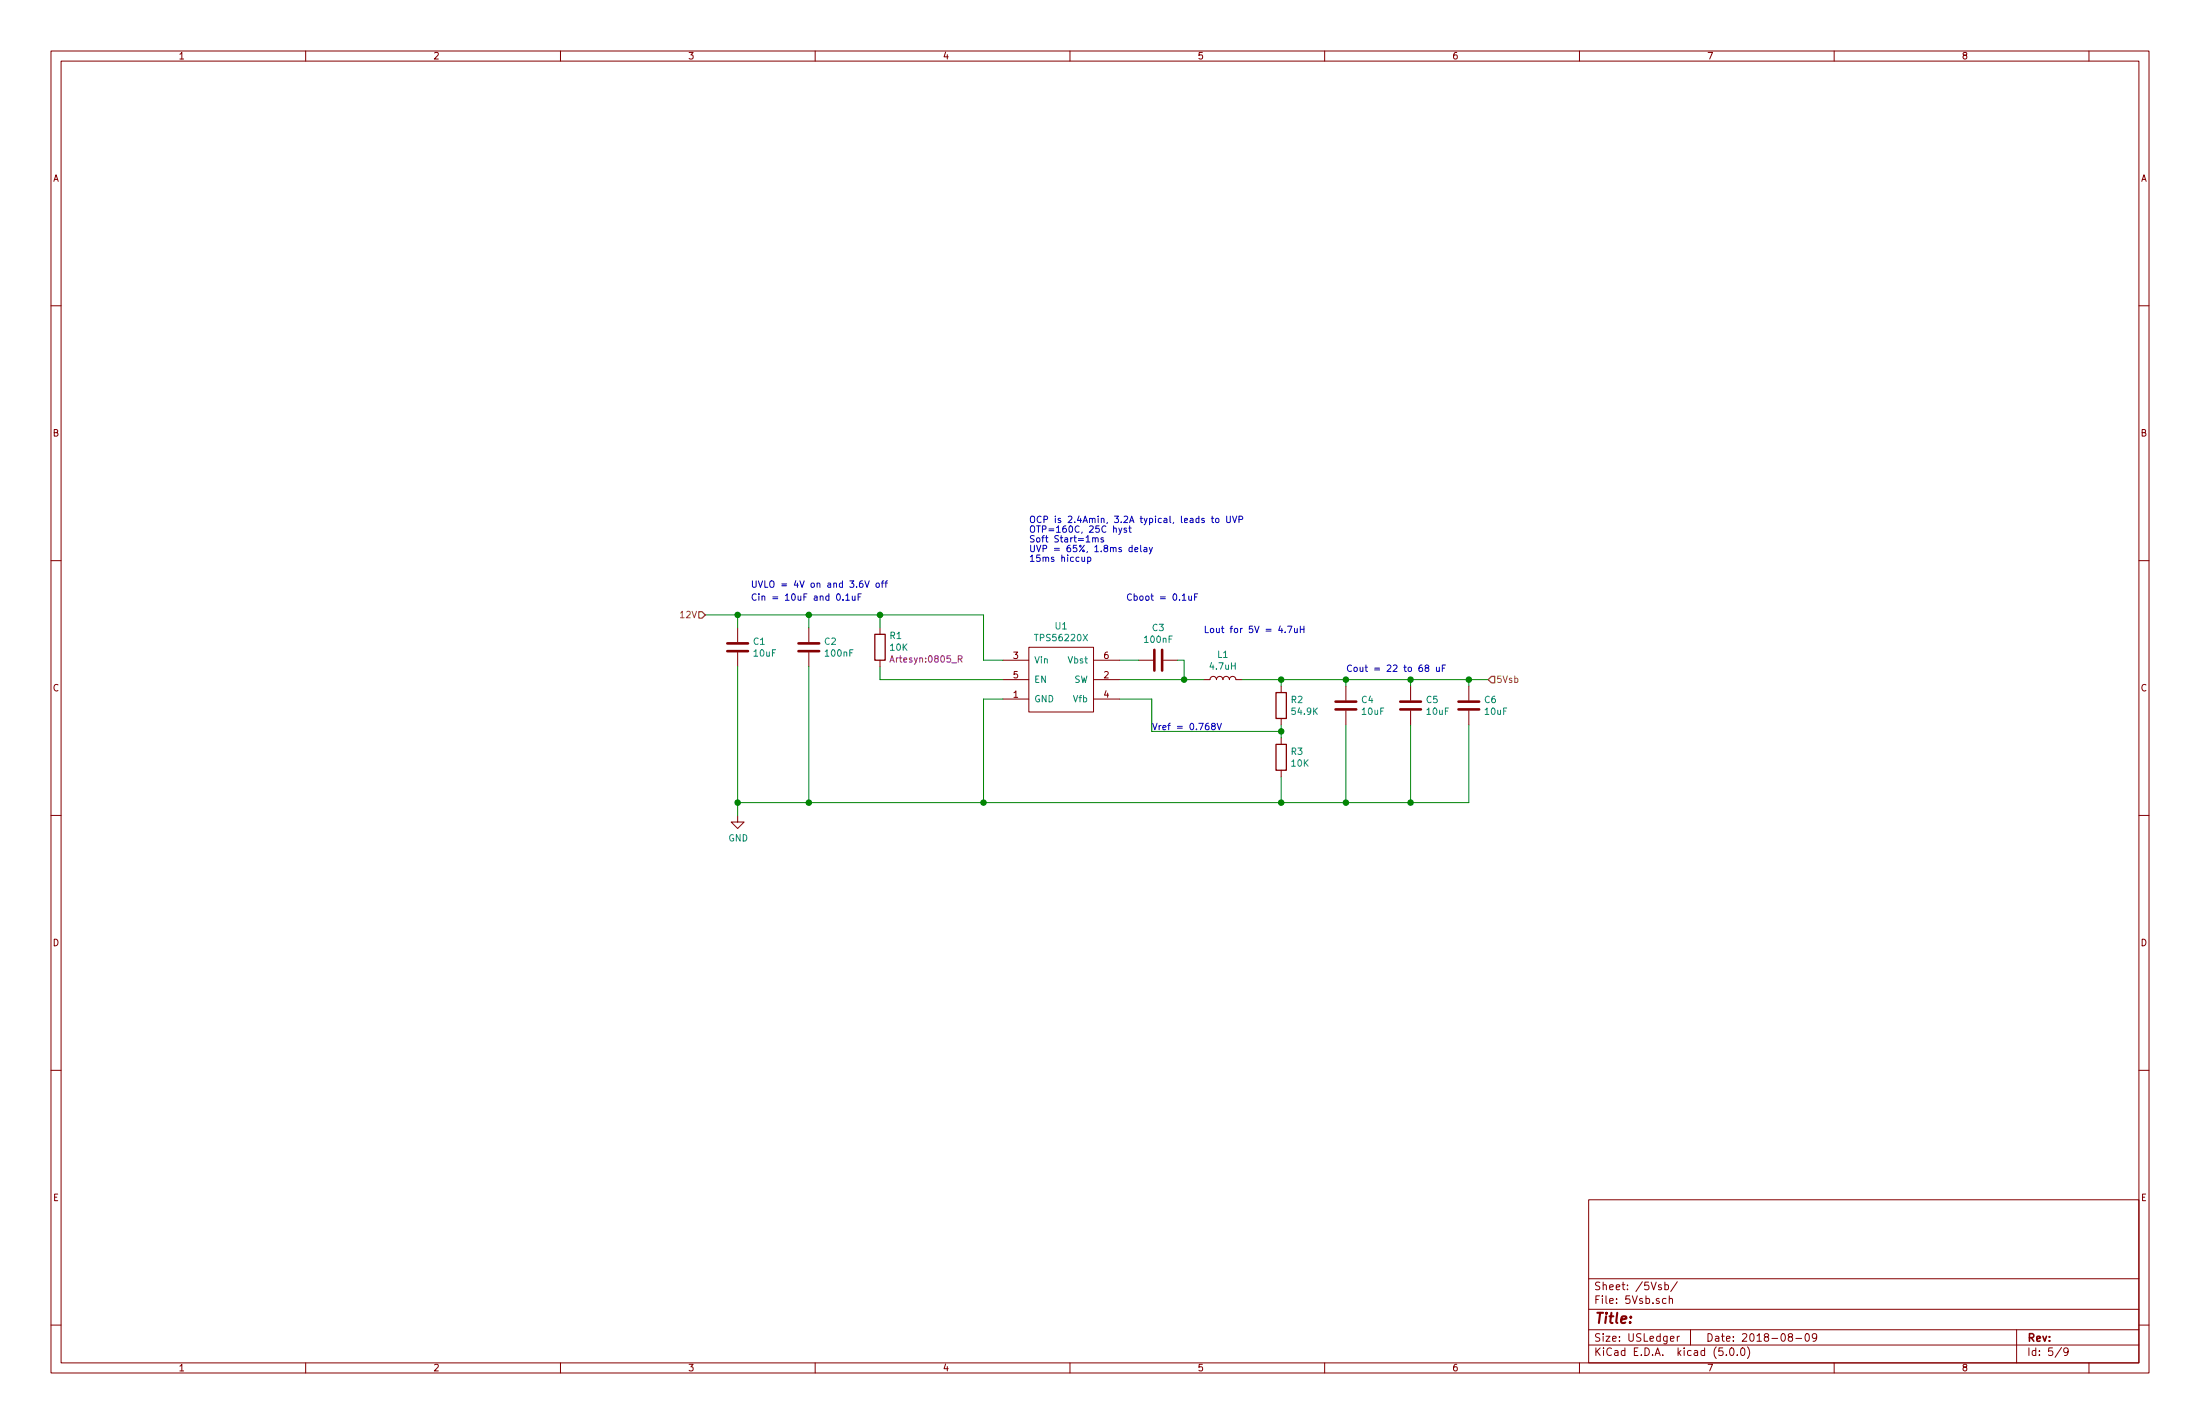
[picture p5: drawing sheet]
<svg xmlns="http://www.w3.org/2000/svg" width="432mm" height="279mm" viewBox="0 0 432 279" stroke-linecap="round" stroke-linejoin="round" font-family="sans-serif">
<g fill="none" stroke="#840000" stroke-width=".2">
<path d="M10 10h411.8v259.4h-411.8zM12 12h407.8v255.4h-407.8zM60 10v2M110 10v2M160 10v2M210 10v2M260 10v2M310 10v2M360 10v2M410 10v2M10 60h2M419.8 60h2"/>
<path d="M10 110h2M419.8 110h2M144.8 123.2v2.8M144.8 128v2.8M158.7 123.2v2.8M158.7 128v2.8M172.7 123.2v1.3M172.7 129.5v1.3M196.8 129.5h5.1M196.8 133.4h5.1M196.8 137.2h5.1M201.9 127h12.7v12.7h-12.7z"/>
<path d="M214.6 129.5h5.1M214.6 133.4h5.1M214.6 137.2h5.1M223.5 129.5h2.8M228.3 129.5h2.8M236.2 133.4l1.3-.1a.64 .64 0 0 1 .6-.6 .64 .64 0 0 1 .7 .7v-.1a.64 .64 0 0 1 .6-.6 .64 .64 0 0 1 .6 .7v-.1a.64 .64 0 0 1 .7-.6 .64 .64 0 0 1 .6 .7v-.1a.64 .64 0 0 1 .7-.6 .64 .64 0 0 1 .6 .7h1.2M251.5 134.6v1.3M264.2 134.6v2.8M264.2 139.4v2.8M276.9 134.6v2.8M276.9 139.4v2.8M288.3 134.6v2.8"/>
<path d="M288.3 139.4v2.8M10 160h2M251.5 141v1.2M251.5 144.8v1.3M251.5 151.1v1.3M419.8 160h2M144.8 160v1.3h1.2l-1.2 1.3-1.3-1.3h1.3M10 210h2M419.8 210h2M311.8 235.4h108v32h-108zM10 260h2M311.8 256.9h108"/>
<path d="M311.8 250.9h108M326.1 252.1h-.4l-.2 .2 .1 .2 .5 .1v.4h-.6M326.8 252.1h.4l.3 .2-.1 .6-.2 .2-.4-.1M326.8 251.6v1.5M327 254.8h-.4l-.3 .2 .1 .7h.6M327.6 254.9l.3-.1h.3l.1 1M327.6 254.3v1.5M329.2 251.5l-1.3 1.9M419.8 260h2M60 267.4v2M110 267.4v2M160 267.4v2"/>
<path d="M210 267.4v2M260 267.4v2M310 267.4v2M311.8 263.9h108M311.8 260.9h108M327.9 262.7l.7-.2-.1-.2-.4-.1-.2 .2v.7h.6M329.2 262.2v1M329.6 262.2l-.4 .3M331.8 260.9v3M338.8 265.8v.2M339.6 264.6l.3-.1a.86 .86 0 0 1 .1 1.5 .79 .79 0 0 1-.4-1.4zM341 265.8v.2"/>
<path d="M341.8 264.6l.3-.1a.94 .94 0 0 1 0 1.5 .82 .82 0 0 1-.3-1.4zM343 264.3a1.71 1.71 0 0 1 0 2.2M351.3 262.3l-.3-.3 .1-.2 .2-.1h.4l.1 .3-.1 .3h-.4l-.3 .3 .1 .4 .2 .2h.3l.2-.3v-.3l-.2-.3M352.5 262.6h1.1M354.4 261.8l.4-.1a.94 .94 0 0 1 0 1.5 .82 .82 0 0 1-.4-1.4zM356.6 262.3l-.3 .3h-.3l-.3-.3 .2-.6h.4l.2 .1a1.13 1.13 0 0 1-.2 1.3l-.4 .1M360 267.4v2M395.8 260.9v6.5M404.6 264.4l-1.2 1.9M405.9 265.1l-.3 .3-.4-.1-.1-.2 .1-.6h.4l.2 .1a1.19 1.19 0 0 1-.2 1.3l-.4 .1M410 267.4v2"/>
</g>
<path d="M142.7 127.8h4.1M142.7 126.2h4.1M156.7 127.8h4.1M156.7 126.2h4.1M226.6 127.5v4.1M228.1 127.5v4.1M262.1 139.2h4.1M262.1 137.7h4.1M274.8 139.2h4.1M274.8 137.7h4.1M286.3 139.2h4M286.3 137.7h4" fill="none" stroke="#840000" stroke-width=".51"/>
<path d="M171.7 124.5h2v5h-2zM250.4 135.9h2.1v5.1h-2.1zM250.4 146.1h2.1v5h-2.1z" fill="none" stroke="#840000" stroke-width=".25"/>
<path d="M188.1 129.3h.6l.1-.2-.1-.3-.6-.1v1.2M188.4 129.3l.4 .6" fill="none" stroke="#840084" stroke-width=".2"/>
<g fill="none" stroke="#008400" stroke-width=".2">
<path d="M138.4 120.7h54.6v8.8h3.8M144.8 120.7v2.5M144.8 130.8v29.2M158.7 120.7v2.5M158.7 130.8v26.7M172.7 130.8v2.6h24.1M172.7 120.7v2.5M196.8 137.2h-3.8v20.3M219.7 133.4h16.5M219.7 137.2h6.4v6.3h25.4M219.7 129.5h3.8M231.1 129.5h1.3v3.9"/>
<path d="M243.8 133.4h48.3M251.5 133.4v1.2M264.2 133.4v1.2M276.9 133.4v1.2M288.3 133.4v1.2M251.5 142.2v2.6M251.5 152.4v5.1M264.2 142.2v15.3M276.9 142.2v15.3M288.3 142.2v15.3h-143.5"/>
</g>
<g fill="#008400" stroke="#008400" stroke-width=".25">
<circle cx="288.3" cy="133.4" r=".51"/>
<circle cx="276.9" cy="133.4" r=".51"/>
<circle cx="264.2" cy="133.4" r=".51"/>
<circle cx="251.5" cy="133.4" r=".51"/>
<circle cx="251.5" cy="143.5" r=".51"/>
<circle cx="232.4" cy="133.4" r=".51"/>
<circle cx="276.9" cy="157.5" r=".51"/>
<circle cx="264.2" cy="157.5" r=".51"/>
<circle cx="251.5" cy="157.5" r=".51"/>
<circle cx="158.8" cy="157.5" r=".51"/>
<circle cx="158.8" cy="120.7" r=".51"/>
<circle cx="172.7" cy="120.7" r=".51"/>
<circle cx="144.8" cy="120.7" r=".51"/>
<circle cx="193" cy="157.5" r=".51"/>
<circle cx="144.8" cy="157.5" r=".51"/>
</g>
<path d="M137.2 120h.6l.6 .7-.6 .6h-.6zM292.7 132.7h.7v1.3h-.7l-.6-.6z" fill="none" stroke="#848400" stroke-width=".25"/>
<g fill="none" stroke="#0000c2" stroke-width=".2">
<path d="M165.5 117.7v.1M166 116.9l.4-.4v1.3M166 117.8h.7M167.3 116.9v.8h.5M167.8 116.9v.9M168.4 117.1h.5M169 116.5h-.6v1.3M169.7 114l.5 1.2 .4-1.2M172.1 114.5h.4v.7h-.3l-.3-.2zM173 114.4h.5M173.5 114l-.3 .1v1.1M173.7 114.4h.5"/>
<path d="M174.2 114l-.3 .1v1.1M212.3 109.3l.1 .8 .5-.1M212.9 109.3v.9M213.5 109.4l.3-.1 .3 .3-.1 .5h-.5M213.5 109.3v1.3M214.5 105.6h.4l.1 .7M214.5 105.5v.8M215 105.7l.2-.2 .3 .1v.7M216.6 105.6l-.3-.1-.2 .2 .1 .2 .4 .1v.3h-.5M219.6 103.6l.3 .8M220.2 103.6l-.4 1.1-.2 .2M221.1 103.7l-.3-.1-.2 .2 .1 .2 .4 .1v.3h-.5"/>
<path d="M221.7 103.2v1.1l.3 .1M222.7 107.8l.6-.1v-.2l-.4-.1-.2 .2 .1 .6h.5M223.9 107v1.1l.2 .2M224.6 107.5h.4l.1 .8M225.1 107.7l-.4 .1-.2 .2 .2 .3 .4-.1M225.6 107.4l.3 .9M226.2 107.4l-.4 1.2-.2 .1M233.3 116.9l.1 .8h.5M233.9 116.9v.9M234.5 117.1h.4M235.1 116.5h-.6v1.3M237.7 101.7h.5"/>
<path d="M237.9 101.3v1.1l.3 .1M238.6 101.8l.2-.1 .4 .1v.5l-.1 .2-.5-.1zM240.8 101.3v1l.2 .2h.4l.1-.2v-1M241.9 101.3l.4 1.2 .4-1.2M243.2 101.9h.6l.1-.2-.1-.3-.6-.1v1.2M252.2 124v.1M252.7 122.9h.9l-.6 1.2M254.1 123.3v.8l.5-.1M254.6 123.3v.8M255.2 122.9v1.2M255.2 123.5h.7M255.9 122.9v1.2"/>
<path d="M280 131l-.2-.1v-.3l.4-.1 .2 .2v.2l-.7 .4 .1 .3 .2 .1h.3l.1-.2v-.2l-.2-.3M281.9 130.9l.1 .8 .5-.1M282.5 130.9v.8M283.1 131.1h.4M283.7 130.5h-.6v1.2M238 142.5l-.2-.2v-.3l.5-.1 .2 .3v.1l-.7 .4v.4l.2 .1 .4-.1 .1-.1v-.3l-.2-.2M238.9 141.9l.4 1.3 .4-1.3"/>
</g>
<text font-size="2.8" fill="#840000" x="312.8" y="259.7">Title:</text>
<g font-size="2.1" fill="#840000">
<text x="312.8" y="255.8">File: 5Vsb.sch</text>
<text x="312.8" y="253.1">Sheet: /5Vsb/</text>
<text x="312.8" y="263.2">Size: USLedger</text>
<text x="334.8" y="263.2">Date: 2018-08-09</text>
<text x="397.8" y="263.2">Rev:</text>
<text x="312.8" y="266">KiCad E.D.A. kicad (5.0.0)</text>
<text x="397.8" y="266">Id: 5/9</text>
</g>
<g font-size="1.8" fill="#840000">
<text x="35" y="11.6">1</text>
<text x="85" y="11.6">2</text>
<text x="135" y="11.6">3</text>
<text x="185" y="11.6">4</text>
<text x="235" y="11.6">5</text>
<text x="285" y="11.6">6</text>
<text x="335" y="11.6">7</text>
<text x="385" y="11.6">8</text>
<text x="10.4" y="35.6">A</text>
<text x="420.2" y="35.6">A</text>
<text x="10.4" y="85.6">B</text>
<text x="420.2" y="85.6">B</text>
<text x="198.9" y="129.3">3</text>
<text x="216.7" y="129.3">6</text>
<text x="10.4" y="135.6">C</text>
<text x="198.9" y="136.9">1</text>
<text x="198.9" y="133.1">5</text>
<text x="216.7" y="133.1">2</text>
<text x="216.7" y="136.9">4</text>
<text x="420.2" y="135.6">C</text>
<text x="10.4" y="185.6">D</text>
<text x="420.2" y="185.6">D</text>
<text x="10.4" y="235.6">E</text>
<text x="420.2" y="235.6">E</text>
<text x="35" y="269">1</text>
<text x="85" y="269">2</text>
<text x="135" y="269">3</text>
<text x="185" y="269">4</text>
<text x="235" y="269">5</text>
<text x="285" y="269">6</text>
<text x="335" y="269">7</text>
<text x="385" y="269">8</text>
</g>
<g font-size="1.8" fill="#0000c2">
<text x="201.9" y="102.6">OCP is 2.4Amin, 3.2A typical, leads to UVP</text>
<text x="201.9" y="104.5">OTP=160C, 25C hyst</text>
<text x="201.9" y="106.4">Soft Start=1ms</text>
<text x="201.9" y="108.3">UVP = 65%, 1.8ms delay</text>
<text x="201.9" y="110.2">15ms hiccup</text>
<text x="147.3" y="117.9">Cin = 10uF and 0.1uF</text>
<text x="147.3" y="115.3">UVLO = 4V on and 3.6V off</text>
<text x="221" y="117.9">Cboot = 0.1uF</text>
<text x="236.2" y="124.2">Lout for 5V = 4.7uH</text>
<text x="264.2" y="131.8">Cout = 22 to 68 uF</text>
<text x="226.1" y="143.3">Vref = 0.768V</text>
</g>
<g font-size="1.8" fill="#848400">
<text x="133.8" y="121.3">12V</text>
<text x="293.6" y="134">5Vsb</text>
</g>
<g font-size="1.8" fill="#008484">
<text x="174.7" y="125.4">R1</text>
<text x="203.5" y="125.8">TPS56220X</text>
<text x="207.2" y="123.5">U1</text>
<text x="226.2" y="123.8">C3</text>
<text x="147.9" y="126.5">C1</text>
<text x="148" y="128.8">10uF</text>
<text x="161.9" y="126.5">C2</text>
<text x="162.1" y="128.8">100nF</text>
<text x="174.8" y="127.7">10K</text>
<text x="202.9" y="130.2">Vin</text>
<text x="209.8" y="130.2">Vbst</text>
<text x="224.8" y="126.1">100nF</text>
<text x="237.6" y="131.4">4.7uH</text>
<text x="239" y="129.1">L1</text>
<text x="202.9" y="137.8">GND</text>
<text x="202.9" y="134">EN</text>
<text x="210.8" y="134">SW</text>
<text x="210.8" y="137.8">Vfb</text>
<text x="253.4" y="137.9">R2</text>
<text x="267.3" y="137.9">C4</text>
<text x="280" y="137.9">C5</text>
<text x="291.4" y="137.9">C6</text>
<text x="253.7" y="140.3">54.9K</text>
<text x="267.4" y="140.3">10uF</text>
<text x="280.1" y="140.3">10uF</text>
<text x="291.5" y="140.3">10uF</text>
<text x="253.4" y="148.1">R3</text>
<text x="253.5" y="150.4">10K</text>
<text x="143" y="165.1">GND</text>
</g>
<text font-size="1.8" fill="#840084" x="175.1" y="130">Artesyn:0805_R</text>
</svg>
